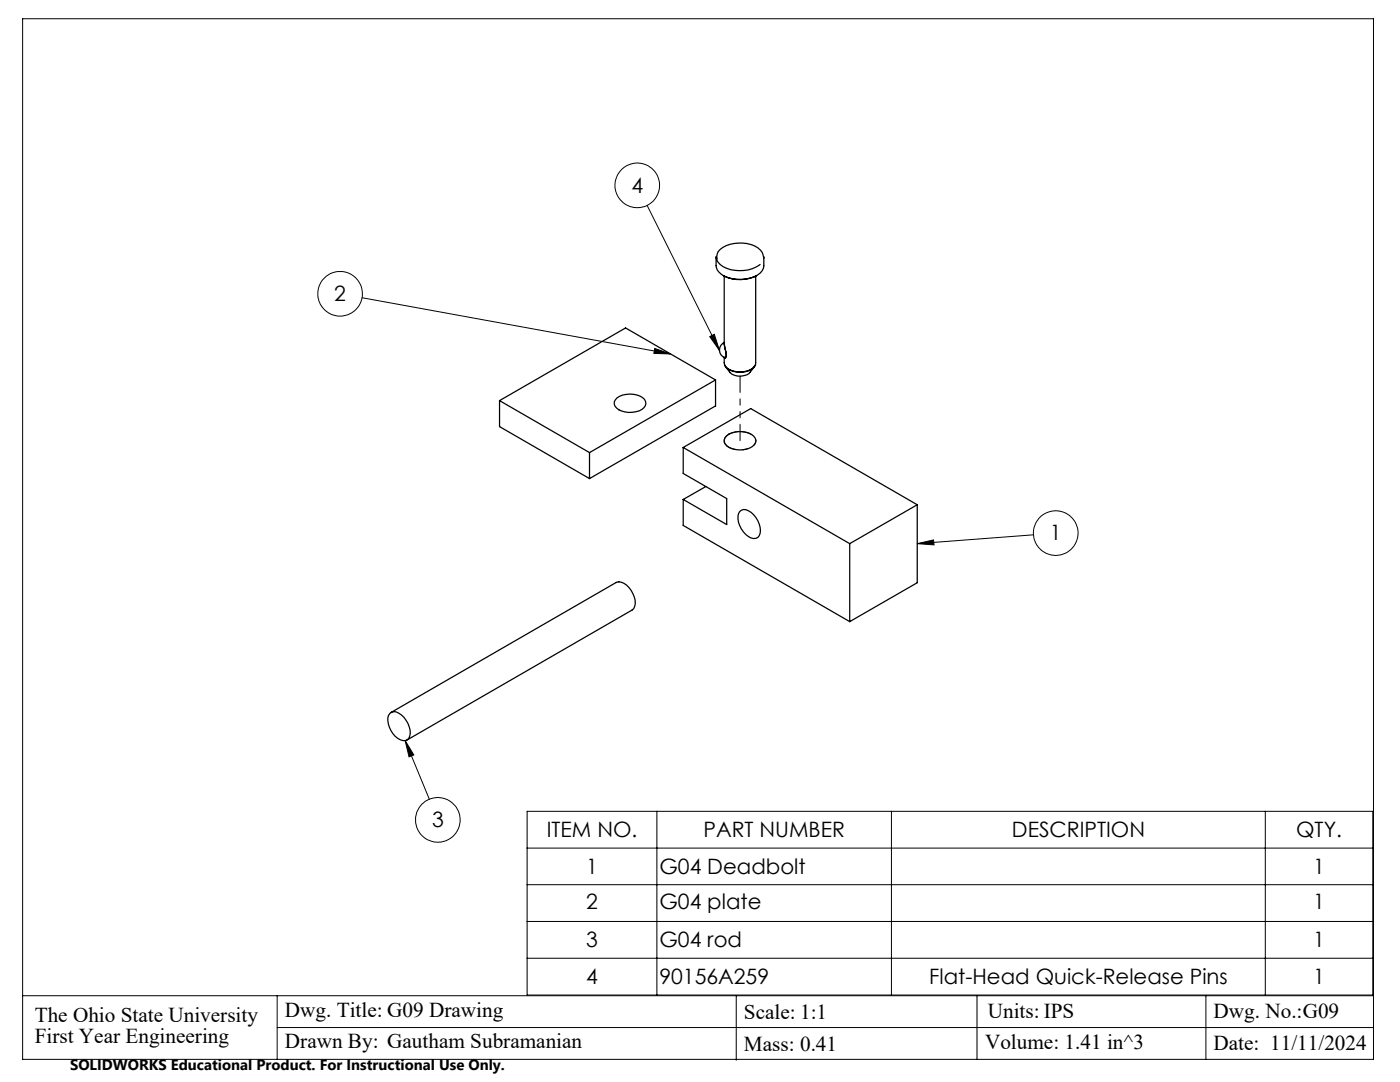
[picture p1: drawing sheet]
<svg xmlns="http://www.w3.org/2000/svg" width="279mm" height="216mm" viewBox="0 0 279 216" stroke-linecap="round" stroke-linejoin="round" font-family="sans-serif">
<g fill="none" stroke="#000" stroke-width=".25">
<path d="M144.4 55a7.3 7.3 0 0 0 6.6 0M144.5 55.1l.1 13.9a4 4 0 0 1 .2 2.4h-.2l-.1-.2M150.8 55.1v17.3a2.35 2.35 0 0 1-2.5 1.8 4 4 0 0 1-3.6-1.1l-.2-.7v-1M152.3 51.2a2.96 2.96 0 0 0-2.3-2.4 6.6 6.6 0 0 0-6.7 1.4l-.2 1v.5M152.4 51.3a3 3 0 0 1-1.2 3.6 7 7 0 0 1-7.7-.6 3.4 3.4 0 0 1-.6-3 2.73 2.73 0 0 0 2.1 2.2 7.3 7.3 0 0 0 6.7-.7M99.7 79.9l18 10.4M99.7 79.9v5.2l18 10.4M123.1 79.4a4.6 4.6 0 0 1 5.5 .3 1.5 1.5 0 0 1-1 2.3 4.4 4.4 0 0 1-4.9-1 1.21 1.21 0 0 1 .4-1.6zM142.8 75.8v5.2l-25.1 14.5M142.8 75.8l-25.1 14.5M142.8 75.8l-18-10.4-25.1 14.5M144.5 68.3a1.69 1.69 0 0 0-.9 1.6 1.69 1.69 0 0 0 1 1.5"/>
<path d="M144.6 68.7v.3a3.3 3.3 0 0 1 .2 2.4h-.1M144.6 72.8a3 3 0 0 0 3.4 1.5 3 3 0 0 0 2.8-1.5M144.8 73.2a3.1 3.1 0 0 0 2.9 1.9 3.1 3.1 0 0 0 2.8-1.9M117.7 90.3v5.2M136.3 89.3v5.2l8.7 5v5.2l-8.7-5M136.3 99.7v5.1l33.3 19.2M136.3 89.3l33.3 19.2M136.3 89.3l13.5-7.8 33.3 19.2M140.9 97.1l-4.6 2.6M145 87a4.5 4.5 0 0 1 5.5 .1 1.41 1.41 0 0 1-.9 2.3 4.5 4.5 0 0 1-4.9-.8 1.18 1.18 0 0 1 .3-1.6zM147.6 102.1a1.3 1.3 0 0 1 1.8-.2 4.6 4.6 0 0 1 2.3 4.5 1.36 1.36 0 0 1-2.3 .7 4.6 4.6 0 0 1-2-4.6zM169.6 108.5v15.5"/>
<path d="M183.1 100.7v15.6l-13.5 7.7M183.1 100.7l-13.5 7.8M77.8 142.3a1.31 1.31 0 0 1 1.8 0 4.5 4.5 0 0 1 2.2 4.6 1.37 1.37 0 0 1-2.4 .5 4.6 4.6 0 0 1-1.9-4.7zM78 142.2l44.9-26a2.23 2.23 0 0 1 2.6 1 4.1 4.1 0 0 1 1 4.2l-.3 .3-45 26"/>
</g>
<path d="M145.5 86.6a1.39 1.39 0 0 0-1 1.4 1.39 1.39 0 0 0 1.1 1.3 4.6 4.6 0 0 0 5-.6 1.46 1.46 0 0 0-1.1-2.3 5 5 0 0 0-4 .2" fill="none" stroke="#000" stroke-width=".2" stroke-dasharray="6.3 1.3 1.3 1.3 1.3 1.3" stroke-dashoffset="1.5"/>
<path d="M147.7 87.9v-12.9" fill="none" stroke="#000" stroke-width=".2" stroke-dasharray="6.3 1.3 1.3 1.3 1.3 1.3" stroke-dashoffset="3.1"/>
<g fill="none" stroke="#000" stroke-width=".2">
<path d="M4.5 3.7h269.6v207.7h-269.6zM72.2 59.4l61.6 11.2M129.2 41l14.4 28.9M130.7 69.5l3.1 1.1-3.3-.1zM141.6 67.2l1-.5 1 3.2zM183.1 108.5l3.2-.8 .1 1zM206.3 106.7l-23.2 1.8M80.9 147.8l1.7 2.8-1 .4zM80.9 147.8l4.8 11.7M105.2 161.9h168.8v36.6h-168.8zM105.2 169.2h168.8M105.2 176.5h168.8"/>
<path d="M131.1 161.9v36.6M177.9 161.9v36.6M252.5 161.9v36.6M4.5 198.7h269.6M55.3 198.7v12.7M105.2 183.9h168.8M105.2 191.2h168.8M146.9 198.7v6.3M195 198.7v12.7M240.7 198.7v12.7M55.3 205h218.8M146.9 205.2v6.4"/>
<circle cx="127.2" cy="37" r="4.5"/>
<circle cx="67.9" cy="58.6" r="4.5"/>
<circle cx="210.7" cy="106.4" r="4.5"/>
<circle cx="87.4" cy="163.6" r="4.5"/>
</g>
<path d="M141.6 67.2l1-.5 1 3.2zM130.7 69.5l3.1 1.1-3.3-.1zM183.1 108.5l3.2-.8 .1 1zM80.9 147.8l1.7 2.8-1 .4z" fill="#000"/>
<g font-size="4.2">
<text x="126" y="38.4">4</text>
<text x="66.7" y="60.1">2</text>
<text x="209.5" y="107.8">1</text>
<text x="86.2" y="165.1">3</text>
<text x="109.1" y="167.1">ITEM NO.</text>
<text x="140.4" y="167.1">PART NUMBER</text>
<text x="202" y="167.1">DESCRIPTION</text>
<text x="258.7" y="167.1">QTY.</text>
<text x="117" y="174.4">1</text>
<text x="131.6" y="174.4">G04 Deadbolt</text>
<text x="262.1" y="174.4">1</text>
<text x="117" y="181.3">2</text>
<text x="131.6" y="181.3">G04 plate</text>
<text x="262.1" y="181.3">1</text>
<text x="117" y="189">3</text>
<text x="131.6" y="189">G04 rod</text>
<text x="262.1" y="189">1</text>
<text x="117" y="196.4">4</text>
<text x="131.6" y="196.4">90156A259</text>
<text x="185.5" y="196.4">Flat-Head Quick-Release Pins</text>
<text x="262.1" y="196.4">1</text>
<text x="6.9" y="203.9">The Ohio State University</text>
<text x="56.9" y="202.9">Dwg. Title: G09 Drawing</text>
<text x="148.5" y="203.4">Scale: 1:1</text>
<text x="197.1" y="203.1">Units: IPS</text>
<text x="242.2" y="203.1">Dwg. No.:G09</text>
<text x="6.9" y="208.1">First Year Engineering</text>
<text x="56.9" y="209.2">Drawn By: Gautham Subramanian</text>
<text x="148.5" y="209.6">Mass: 0.41</text>
<text x="196.6" y="209.3">Volume: 1.41 in^3</text>
<text x="242.2" y="209.5">Date: 11/11/2024</text>
</g>
<text font-size="3" x="14" y="213.5">SOLIDWORKS Educational Product. For Instructional Use Only.</text>
</svg>
